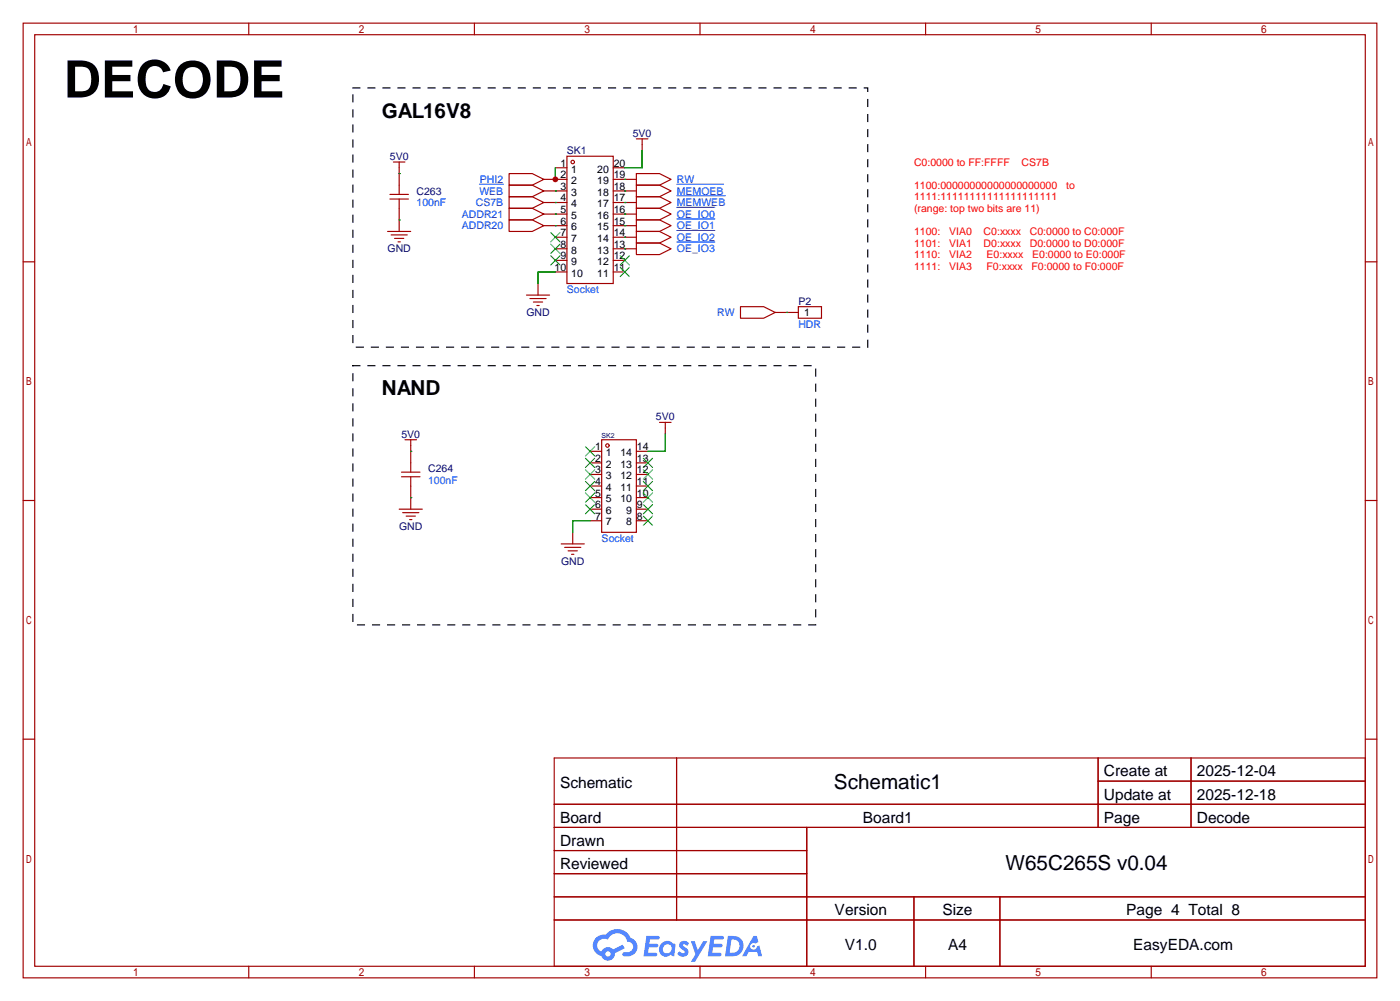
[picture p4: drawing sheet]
<svg xmlns="http://www.w3.org/2000/svg" width="307mm" height="220mm" viewBox="0 0 307 220" stroke-linecap="round" stroke-linejoin="round" font-family="sans-serif">
<g fill="none" stroke="#a10000" stroke-width=".25">
<path d="M5.1 5.1h297.2v209.5h-297.2zM7.6 7.6h292.1v204.5h-292.1zM54.6 5.1v2.5M104.1 5.1v2.5M153.7 5.1v2.5M203.2 5.1v2.5M252.7 5.1v2.5M5.1 57.5h2.5M299.7 57.5h2.6M5.1 109.9h2.5M299.7 109.9h2.6M5.1 162.2h2.5"/>
<path d="M121.7 166.4h178v45.7h-178zM121.7 176.5h178M148.5 166.4v35.5M241.1 166.4v15.2M241.1 171.4h58.6M261.5 166.4v15.2M299.7 162.2h2.6M121.7 181.6h178M121.7 186.7h55.4M121.7 196.8h178M121.7 191.8h55.4M177.1 181.6v30.5"/>
<path d="M200.6 196.8v15.3M219.5 196.8v15.3M54.6 212.1v2.5M104.1 212.1v2.5M121.7 201.9h178M153.7 212.1v2.5M203.2 212.1v2.5M252.7 212.1v2.5"/>
</g>
<g fill="#5487ff">
<path d="M149.4 206.8a1.3 1.3 0 0 1 1.8 .3l-.4 .6a.54 .54 0 0 0-.9-.3l.2 .3a1.28 1.28 0 0 1 .7 2 1.53 1.53 0 0 1-2.1-.3l.5-.6 .8 .4a.31 .31 0 0 0 .3-.2 .31 .31 0 0 0-.3-.4 1.12 1.12 0 0 1-.6-1.8z"/>
<path d="M151.7 206.6h.8l.7 2 1.2-2h.9l-2.7 4.5h-.9l1-1.6z"/>
<path d="M141.9 205.4h2.3a.46 .46 0 0 1 .5 .1 .46 .46 0 0 1 .1 .5l-.4 .2h-1.7l-.2 .9h1.7a.4 .4 0 0 1 .3 .5 .4 .4 0 0 1-.4 .3h-1.7l-.1 1.2h1.3a.46 .46 0 0 1 .5 .1 .46 .46 0 0 1 .1 .5l-.3 .2h-2.6z"/>
<path d="M156 205.4h2.3a.47 .47 0 0 1 .5 .1 .47 .47 0 0 1 .1 .5l-.4 .2h-1.7l-.1 .9h1.6a.4 .4 0 0 1 .3 .5 .4 .4 0 0 1-.4 .3h-1.7l-.1 1.2h1.3a.46 .46 0 0 1 .5 .1 .46 .46 0 0 1 .2 .5l-.4 .2h-2.6z"/>
<path d="M165.4 205.4h.7l.4 1.4-.6 .3a.75 .75 0 0 0-1.2 .3 .75 .75 0 0 0 .5 1.1 .75 .75 0 0 0 1-.7l.5-.3 .6 2.4h-.8l-.3-1h-1.8l-.6 1h-.9z"/>
<path d="M159.8 205.4l-.6 4.5h1.4a2.27 2.27 0 0 0 2.6-2.3 2.27 2.27 0 0 0-2.7-2.2zM160.6 206.2a1.5 1.5 0 0 1 1.8 1.5 1.5 1.5 0 0 1-2 1.4h-.2z"/>
<path d="M145.2 207.1a1.6 1.6 0 0 0-.3 2.2 1.6 1.6 0 0 0 2.3 .2l.8 .4 .3-2.5-.2-.2-.4-.1a1.58 1.58 0 0 0-2.5 0zM145.8 207.6a.98 .98 0 0 1 1.6 .4 .98 .98 0 0 1-1 1.3 .94 .94 0 0 1-.9-.7 .94 .94 0 0 1 .3-1z"/>
<path d="M130.9 205.8a2.37 2.37 0 0 0 1.1 4 1.54 1.54 0 0 0 1.8 1 1.54 1.54 0 0 0 1.2-1.6l2.2-1.1-.5-.7-2.1 1a1.57 1.57 0 0 0-2.6 .5 1.5 1.5 0 0 1-.7-2.1 1.5 1.5 0 0 1 2.2-.5 2.23 2.23 0 0 1 2.2-1.5 2.23 2.23 0 0 1 2 1.9 1.16 1.16 0 0 1 1.3 1.1 1.16 1.16 0 0 1-1.1 1.2h-.7a.47 .47 0 0 0-.6 .4 .47 .47 0 0 0 .5 .5 2.17 2.17 0 0 0 2.5-.9 2.17 2.17 0 0 0-.4-2.7l-.8-.4a3.2 3.2 0 0 0-5.4-.8l-1.1 .1zM132.9 209.4a.6 .6 0 0 1 1.2 0 .6 .6 0 0 1-1.2 0z"/>
<circle cx="165.4" cy="207.7" r=".28"/>
</g>
<g fill="none" stroke="#a10000" stroke-width=".25">
<path d="M86.4 35.6h2.5M87.6 35.6v7.1M111.8 38.1h5l2.6 1.3-2.6 1.2h-5zM119.4 39.4h5.1M121.9 36.8h2.6M124.5 34.3h10.1v27.9h-10.1zM134.6 36.8h2.6M134.6 39.4h5.1M139.7 38.1h5.1l2.5 1.3-2.5 1.2h-5.1zM139.7 30.5h2.5M141 30.5v2.5M85.1 50.8h5.1"/>
<path d="M85.6 43.7h4.1M85.6 42.7h4.1M85.9 51.6h3.5M86.6 52.3h2M87.4 53.1h.5M87.6 43.7v7.1M111.8 40.6h5l2.6 1.3-2.6 1.3h-5zM111.8 43.2h5l2.6 1.2-2.6 1.3h-5zM111.8 45.7h5l2.6 1.3-2.6 1.3h-5zM111.8 48.3h5l2.6 1.2-2.6 1.3h-5zM119.4 41.9h5.1M119.4 44.4h5.1"/>
<path d="M119.4 47h5.1M119.4 49.5h5.1M121.9 52.1h2.6M121.9 54.6h2.6M121.9 57.1h2.6M121.9 59.7h2.6M134.6 41.9h5.1M134.6 44.4h5.1M134.6 47h5.1M134.6 49.5h5.1M134.6 52.1h5.1M134.6 54.6h5.1"/>
<path d="M134.6 57.1h2.6M134.6 59.7h2.6M139.7 40.6h5.1l2.5 1.3-2.5 1.3h-5.1zM139.7 43.2h5.1l2.5 1.2-2.5 1.3h-5.1zM139.7 45.7h5.1l2.5 1.3-2.5 1.3h-5.1zM139.7 48.3h5.1l2.5 1.2-2.5 1.3h-5.1zM139.7 50.8h5.1l2.5 1.3-2.5 1.2h-5.1zM139.7 53.3h5.1l2.5 1.3-2.5 1.3h-5.1zM115.6 64.8h5M116.3 65.5h3.6M117.1 66.3h2M117.9 67.1h.5"/>
<path d="M118.1 62.2v2.6M162.6 67.3h5l2.6 1.3-2.6 1.2h-5zM170.2 68.6h5.1M175.3 67.3h5v2.5h-5zM88.9 96.5h2.5M90.2 96.5v7.1M129.5 99.1h2.6M132.1 96.5h7.6v20.3h-7.6zM139.7 99.1h2.5M144.8 92.7h2.5M146 92.7v2.5M87.6 111.8h5.1"/>
<path d="M88.1 104.6h4.1M88.1 103.6h4.1M88.4 112.5h3.5M89.2 113.3h2M89.9 114h.5M90.2 104.6v7.2M123.2 119.4h5.1M125.7 116.8v2.6M129.5 101.6h2.6M129.5 104.1h2.6M129.5 106.7h2.6M129.5 109.2h2.6"/>
<path d="M129.5 111.8h2.6M129.5 114.3h2.6M139.7 101.6h2.5M139.7 104.1h2.5M139.7 106.7h2.5M139.7 109.2h2.5M139.7 111.8h2.5M139.7 114.3h2.5M124 120.1h3.5M124.7 120.9h2M125.5 121.7h.5"/>
<circle cx="125.7" cy="35.6" r=".38"/>
<circle cx="133.3" cy="97.8" r=".38"/>
</g>
<g fill="none" stroke="#3c3" stroke-width=".25">
<path d="M120.9 51.1l2 2M120.9 53.6l2 2M120.9 56.1l2 2.1M122.9 51.1l-2 2M122.9 53.6l-2 2M122.9 56.1l-2 2.1M136.1 58.7l2.1 2M136.1 56.1l2.1 2.1M138.2 58.7l-2.1 2M138.2 56.1l-2.1 2.1M128.5 98l2.1 2.1M130.6 98l-2.1 2.1"/>
<path d="M128.5 110.7l2.1 2.1M128.5 108.2l2.1 2M128.5 105.7l2.1 2M128.5 103.1l2.1 2.1M128.5 100.6l2.1 2M130.6 110.7l-2.1 2.1M130.6 108.2l-2.1 2M130.6 105.7l-2.1 2M130.6 103.1l-2.1 2.1M130.6 100.6l-2.1 2M141.2 100.6l2.1 2M141.2 103.1l2.1 2.1"/>
<path d="M141.2 105.7l2.1 2M141.2 108.2l2.1 2M141.2 110.7l2.1 2.1M141.2 113.3l2.1 2M143.3 100.6l-2.1 2M143.3 103.1l-2.1 2.1M143.3 105.7l-2.1 2M143.3 108.2l-2.1 2M143.3 110.7l-2.1 2.1M143.3 113.3l-2.1 2"/>
</g>
<g fill="none" stroke="#008700" stroke-width=".25">
<path d="M87.6 38.1h.1M121.9 36.8v2.6M137.2 39.4h.1M141 33v3.8h-3.8M87.6 48.3h.1M121.9 41.9h.1M121.9 44.4h.1M121.9 47h.1M121.9 49.5h.1M121.9 59.7h-3.8v2.5M137.2 41.9h.1M137.2 44.4h.1"/>
<path d="M137.2 47h.1M137.2 49.5h.1M137.2 52.1h.1M137.2 54.6h.1M172.7 68.6h.1M90.2 99.1h.1M146 95.2v3.9h-3.8M90.2 109.2h.1M129.5 114.3h-3.8v2.5"/>
</g>
<path d="M105.2 40.4h5.3M148.6 40.4h10.3M148.6 43h10.6M148.6 45.5h8.3M148.6 48h8.3M148.6 50.6h8.3M148.6 53.1h8.3" fill="none" stroke="#00f" stroke-width=".22"/>
<path d="M77.5 19.3h113v56.9h-113zM77.5 80.3h101.6v56.9h-101.6z" fill="none" stroke="#000" stroke-width=".25" stroke-dasharray="1.5 1.8"/>
<circle cx="121.9" cy="39.4" r=".63" fill="#c00"/>
<text font-size="11.3" x="14" y="21.4">DECODE</text>
<g font-size="4.5">
<text x="83.8" y="25.8">GAL16V8</text>
<text x="83.8" y="86.8">NAND</text>
<text x="183.1" y="173.3">Schematic1</text>
<text x="220.8" y="191">W65C265S v0.04</text>
</g>
<g font-size="3.4">
<text x="122.9" y="173">Schematic</text>
<text x="242.3" y="170.4">Create at</text>
<text x="262.7" y="170.4">2025-12-04</text>
<text x="242.3" y="175.5">Update at</text>
<text x="262.7" y="175.5">2025-12-18</text>
<text x="122.9" y="180.6">Board</text>
<text x="122.9" y="185.7">Drawn</text>
<text x="189.4" y="180.6">Board1</text>
<text x="242.3" y="180.6">Page</text>
<text x="262.7" y="180.6">Decode</text>
<text x="122.9" y="190.8">Reviewed</text>
<text x="183.2" y="200.9">Version</text>
<text x="206.9" y="200.9">Size</text>
<text x="247.3" y="200.9">Page 4 Total 8</text>
<text x="185.5" y="208.5">V1.0</text>
<text x="208.1" y="208.5">A4</text>
<text x="248.8" y="208.5">EasyEDA.com</text>
</g>
<g font-size="2.3" fill="#000080">
<text x="85.6" y="35.1">5V0</text>
<text x="124.5" y="33.8">SK1</text>
<text x="138.9" y="30">5V0</text>
<text x="91.4" y="42.7">C263</text>
<text x="85.1" y="55.4">GND</text>
<text x="115.5" y="69.4">GND</text>
<text x="175.3" y="66.8">P2</text>
<text x="144" y="92.2">5V0</text>
<text x="88.1" y="96.1">5V0</text>
<text x="94" y="103.7">C264</text>
<text x="87.6" y="116.4">GND</text>
<text x="123.2" y="124">GND</text>
</g>
<g font-size="2.3" fill="#00f">
<text x="105.4" y="40.2">PHI2</text>
<text x="148.6" y="40.2">RW</text>
<text x="91.4" y="45.3">100nF</text>
<text x="101.4" y="47.8">ADDR21</text>
<text x="104.5" y="45.3">CS7B</text>
<text x="105.2" y="42.7">WEB</text>
<text x="148.6" y="42.7">MEMOEB</text>
<text x="148.6" y="45.3">MEMWEB</text>
<text x="148.6" y="47.8">OE_IO0</text>
<text x="101.4" y="50.3">ADDR20</text>
<text x="148.6" y="50.3">OE_IO1</text>
<text x="148.6" y="52.9">OE_IO2</text>
<text x="148.6" y="55.4">OE_IO3</text>
<text x="124.5" y="64.3">Socket</text>
<text x="157.4" y="69.4">RW</text>
<text x="175.3" y="71.9">HDR</text>
<text x="94" y="106.2">100nF</text>
<text x="132.1" y="118.9">Socket</text>
</g>
<g font-size="2.3">
<text x="123" y="36.6">1</text>
<text x="123" y="39.1">2</text>
<text x="123" y="41.7">3</text>
<text x="125.4" y="37.9">1</text>
<text x="125.4" y="40.4">2</text>
<text x="131.1" y="40.4">19</text>
<text x="131.1" y="37.9">20</text>
<text x="134.7" y="41.7">18</text>
<text x="134.7" y="39.1">19</text>
<text x="134.7" y="36.6">20</text>
<text x="123" y="44.2">4</text>
<text x="123" y="46.8">5</text>
<text x="125.4" y="43">3</text>
<text x="125.4" y="45.5">4</text>
<text x="131.1" y="45.5">17</text>
<text x="131.1" y="43">18</text>
<text x="134.7" y="46.8">16</text>
<text x="134.7" y="44.2">17</text>
<text x="123" y="49.3">6</text>
<text x="123" y="51.8">7</text>
<text x="125.4" y="48">5</text>
<text x="125.4" y="50.6">6</text>
<text x="125.4" y="53.1">7</text>
<text x="131.1" y="53.1">14</text>
<text x="131.1" y="50.6">15</text>
<text x="131.1" y="48">16</text>
<text x="134.7" y="51.8">14</text>
<text x="134.7" y="49.3">15</text>
<text x="121.8" y="59.5">10</text>
<text x="123" y="54.4">8</text>
<text x="123" y="56.9">9</text>
<text x="125.4" y="55.7">8</text>
<text x="125.4" y="58.2">9</text>
<text x="131.1" y="58.2">12</text>
<text x="131.1" y="55.7">13</text>
<text x="134.7" y="59.5">11</text>
<text x="134.7" y="56.9">12</text>
<text x="134.7" y="54.4">13</text>
<text x="125.4" y="60.7">10</text>
<text x="131.1" y="60.7">11</text>
<text x="176.5" y="69.4">1</text>
<text x="130.7" y="101.4">2</text>
<text x="130.7" y="98.8">1</text>
<text x="133" y="100.1">1</text>
<text x="136.2" y="100.1">14</text>
<text x="139.8" y="98.8">14</text>
<text x="139.8" y="101.4">13</text>
<text x="130.7" y="106.5">4</text>
<text x="130.7" y="103.9">3</text>
<text x="133" y="107.7">4</text>
<text x="133" y="105.2">3</text>
<text x="133" y="102.6">2</text>
<text x="136.2" y="102.6">13</text>
<text x="136.2" y="105.2">12</text>
<text x="136.2" y="107.7">11</text>
<text x="139.8" y="103.9">12</text>
<text x="139.8" y="106.5">11</text>
<text x="130.7" y="111.5">6</text>
<text x="130.7" y="109">5</text>
<text x="133" y="112.8">6</text>
<text x="133" y="110.3">5</text>
<text x="136.2" y="110.3">10</text>
<text x="137.5" y="112.8">9</text>
<text x="139.8" y="109">10</text>
<text x="139.8" y="111.5">9</text>
<text x="130.7" y="114.1">7</text>
<text x="133" y="115.3">7</text>
<text x="137.5" y="115.3">8</text>
<text x="139.8" y="114.1">8</text>
</g>
<g font-size="2.3" fill="#f00">
<text x="200.7" y="36.4">C0:0000 to FF:FFFF</text>
<text x="200.7" y="41.4">1100:00000000000000000000</text>
<text x="224.3" y="36.4">CS7B</text>
<text x="234" y="41.4">to</text>
<text x="200.7" y="44">1111:11111111111111111111</text>
<text x="200.7" y="46.5">(range: top two bits are 11)</text>
<text x="200.7" y="51.6">1100:</text>
<text x="208.4" y="51.6">VIA0</text>
<text x="215.9" y="51.6">C0:xxxx</text>
<text x="226.1" y="51.6">C0:0000 to C0:000F</text>
<text x="200.7" y="54.1">1101:</text>
<text x="200.7" y="56.7">1110:</text>
<text x="200.7" y="59.2">1111:</text>
<text x="208.4" y="54.1">VIA1</text>
<text x="208.4" y="56.7">VIA2</text>
<text x="208.4" y="59.2">VIA3</text>
<text x="215.9" y="54.1">D0:xxxx</text>
<text x="216.6" y="56.7">E0:xxxx</text>
<text x="216.6" y="59.2">F0:xxxx</text>
<text x="226.1" y="54.1">D0:0000 to D0:000F</text>
<text x="226.5" y="59.2">F0:0000 to F0:000F</text>
<text x="226.6" y="56.7">E0:0000 to E0:000F</text>
</g>
<text font-size="1.5" fill="#000080" x="132.1" y="96.2">SK2</text>
</svg>
